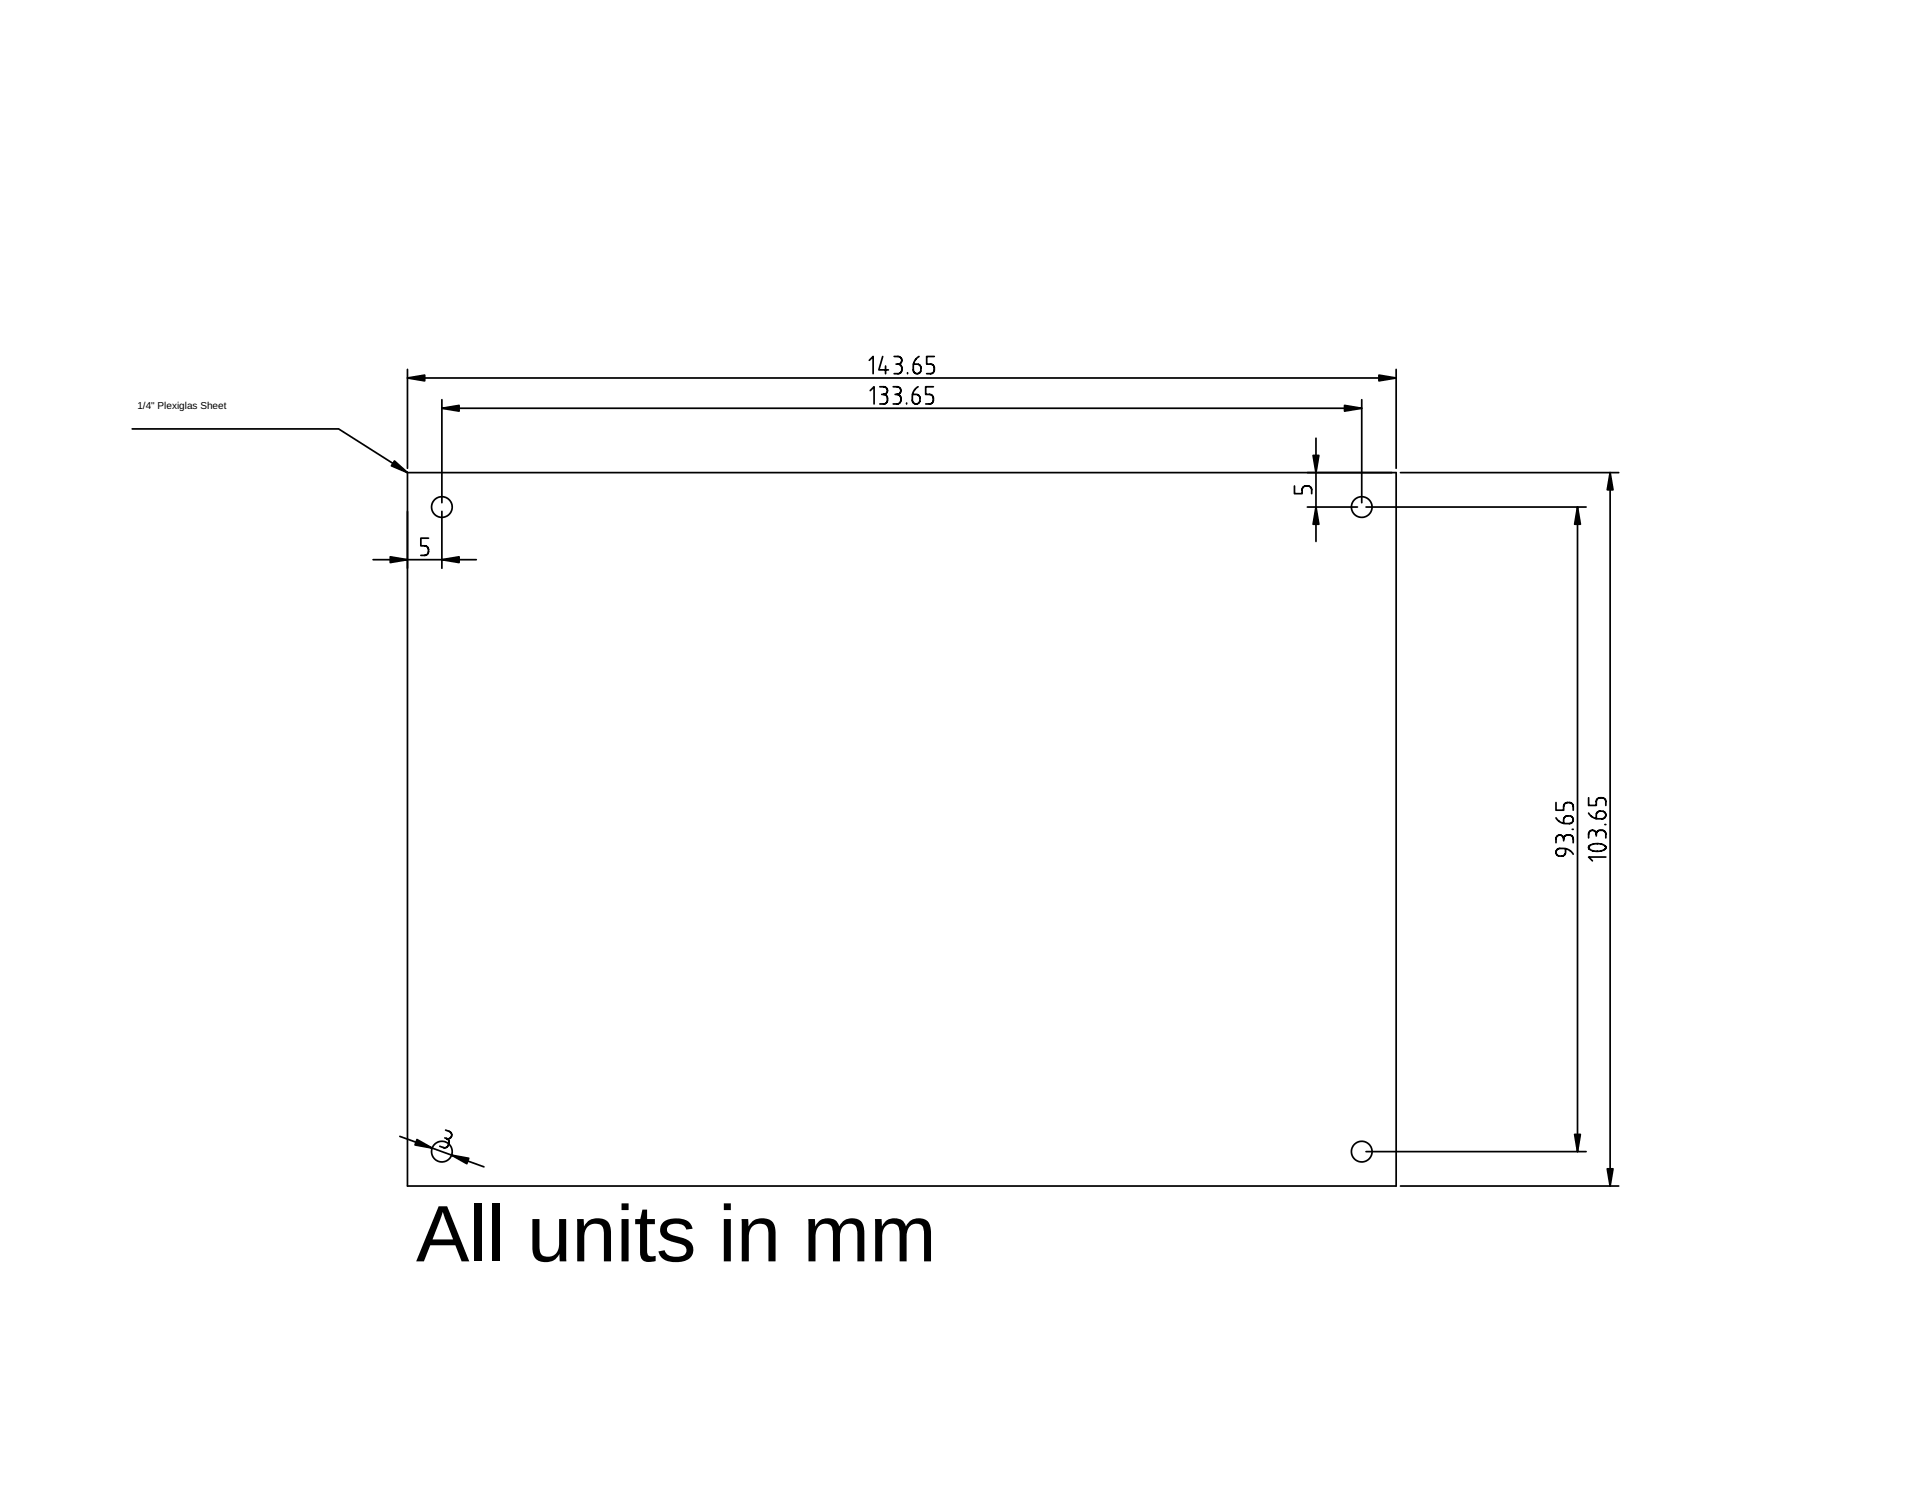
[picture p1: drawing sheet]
<svg xmlns="http://www.w3.org/2000/svg" width="279mm" height="216mm" viewBox="0 0 279 216" stroke-linecap="round" stroke-linejoin="round" font-family="sans-serif">
<g fill="none" stroke="#000" stroke-width=".25">
<path d="M59.2 53.7v14.3M59.2 54.9h143.7M64.2 59.3h133.7M64.2 58.1v14.9M126.3 52.3l.6-.5v2.5M126.4 56.7l.6-.5v2.5M127.8 56.2h.6a.56 .56 0 0 1 .5 .5 .56 .56 0 0 1-.5 .6M128.1 57.3h.3M128.2 51.8l-.5 1.9h1.4M128.4 57.3a.56 .56 0 0 1 .5 .6v.2a.56 .56 0 0 1-.5 .6h-.6M128.7 53.2v1.1M129.8 56.2h.5a.56 .56 0 0 1 .6 .5 .56 .56 0 0 1-.6 .6"/>
<path d="M129.9 51.8h.6a.56 .56 0 0 1 .5 .5 .56 .56 0 0 1-.5 .6M130.1 57.3h.2M130.2 52.9h.3M130.3 57.3a.56 .56 0 0 1 .6 .6v.2a.56 .56 0 0 1-.6 .6h-.5M130.5 52.9a.56 .56 0 0 1 .5 .6v.2a.56 .56 0 0 1-.5 .6h-.6M131.7 58.6v.1M131.9 54.2v.1M133.4 56.2a1.67 1.67 0 0 0-.8 1.4v.5a.56 .56 0 0 0 .5 .6 .56 .56 0 0 0 .6-.6v-.2a.56 .56 0 0 0-.6-.6h-.5M133.5 51.8a1.67 1.67 0 0 0-.8 1.4v.5a.56 .56 0 0 0 .5 .6 .56 .56 0 0 0 .6-.6v-.2a.56 .56 0 0 0-.6-.6h-.5M135.6 56.2h-1.1v1.1h.6a.56 .56 0 0 1 .5 .6v.2a.56 .56 0 0 1-.5 .6h-.6M135.7 51.8h-1.1v1.1h.6a.56 .56 0 0 1 .5 .6v.2a.56 .56 0 0 1-.5 .6h-.6M197.9 58.1v14.9"/>
<path d="M202.9 53.7v14.3M19.2 62.3h30l10 6.4M59.2 68.7h143.7v103.6h-143.7zM62.3 78.2h-1.2v1.1h.6a.56 .56 0 0 1 .6 .6v.2a.56 .56 0 0 1-.6 .6h-.6M64.2 74.3v8.3M188.1 70.6v1.1h1.1v-.5a.56 .56 0 0 1 .5-.6h.3a.56 .56 0 0 1 .6 .6v.5M190 73.7h7.2M191.2 63.7v15M198.5 73.7h32M203.5 68.7h31.7M229.2 73.7v93.6M233.9 68.7v103.6"/>
<path d="M54.2 81.3h15M226.1 118.8a1.67 1.67 0 0 0 1.4 .9h.5a.56 .56 0 0 0 .6-.6 .56 .56 0 0 0-.6-.6h-.3a.56 .56 0 0 0-.5 .6v.5M226.1 116.6v1.1h1.1v-.5a.56 .56 0 0 1 .5-.6h.3a.56 .56 0 0 1 .6 .6v.5M230.8 118.1a1.67 1.67 0 0 0 1.5 .9h.5a.56 .56 0 0 0 .5-.6 .56 .56 0 0 0-.5-.5h-.3a.56 .56 0 0 0-.6 .5v.5M230.8 115.9v1.1h1.1v-.5a.56 .56 0 0 1 .6-.6h.3a.56 .56 0 0 1 .5 .6v.5M233.2 119.8h.1M227.2 121.9a.56 .56 0 0 0-.6-.6 .56 .56 0 0 0-.5 .6v.5M227.2 121.9a.56 .56 0 0 1 .5-.6h.3a.56 .56 0 0 1 .6 .6v.5M227.2 121.9v.3M227.5 123.3v.5a.56 .56 0 0 1-.6 .6h-.3a.56 .56 0 0 1-.5-.6 .56 .56 0 0 1 .5-.5h.9a1.67 1.67 0 0 1 1.1 .8M228.4 120.5h.2M230.9 122.9a1.74 1.74 0 0 1 2.4 .2v.1a1.84 1.84 0 0 1-2.5 0z"/>
<path d="M230.9 123.4h.1M231.9 121.2a.56 .56 0 0 0-.5-.6 .56 .56 0 0 0-.6 .6v.5M231.9 121.2a.56 .56 0 0 1 .6-.6h.3a.56 .56 0 0 1 .5 .6v.5M231.9 121.2v.3M233.3 124.5h-2.5l.6 .6M58.1 165.1l12.2 4.4M64.6 165.3l.3 .1M64.7 164.2l.6 .2a.56 .56 0 0 1 .3 .7 .56 .56 0 0 1-.7 .3M64.9 165.4a.56 .56 0 0 1 .3 .7l-.1 .3a.56 .56 0 0 1-.7 .3l-.5-.2M198.5 167.3h32M203.5 172.3h31.7"/>
<circle cx="64.2" cy="73.7" r="1.5"/>
<circle cx="197.9" cy="73.7" r="1.5"/>
<circle cx="64.2" cy="167.3" r="1.5"/>
<circle cx="197.9" cy="167.3" r="1.5"/>
</g>
<g fill="#000">
<path d="M59.2 54.9l2.5-.4v.8zM64.2 59.3l2.5-.4v.8zM195.4 58.9l2.5 .4-2.5 .4zM200.4 54.5l2.5 .4-2.5 .4zM57.3 67l1.9 1.7-2.3-1zM191.2 73.7l.4 2.5h-.8zM190.8 66.2h.8l-.4 2.5zM229.2 73.7l.4 2.5h-.8zM233.9 68.7l.5 2.5h-.9zM56.7 80.9l2.5 .4-2.5 .4zM64.2 81.3l2.5-.4v.8zM60.6 165.6l2.2 1.2-2.5-.5z"/>
<path d="M65.6 167.8l2.5 .5-.3 .8zM228.8 164.8h.8l-.4 2.5zM233.5 169.8h.9l-.5 2.5z"/>
</g>
<g fill="#000" stroke="#000" stroke-width=".25">
<path d="M59.2 54.9l2.5-.4v.8zM64.2 59.3l2.5-.4v.8zM195.4 58.9l2.5 .4-2.5 .4zM200.4 54.5l2.5 .4-2.5 .4zM57.3 67l1.9 1.7-2.3-1zM191.2 73.7l.4 2.5h-.8zM190.8 66.2h.8l-.4 2.5zM229.2 73.7l.4 2.5h-.8zM233.9 68.7l.5 2.5h-.9zM56.7 80.9l2.5 .4-2.5 .4zM64.2 81.3l2.5-.4v.8zM60.6 165.6l2.2 1.2-2.5-.5z"/>
<path d="M65.6 167.8l2.5 .5-.3 .8zM228.8 164.8h.8l-.4 2.5zM233.5 169.8h.9l-.5 2.5z"/>
</g>
<text font-size="11.6" x="60.4" y="183.3">All units in mm</text>
<text font-size="1.5" x="20" y="59.5">1/4&quot; Plexiglas Sheet</text>
</svg>
